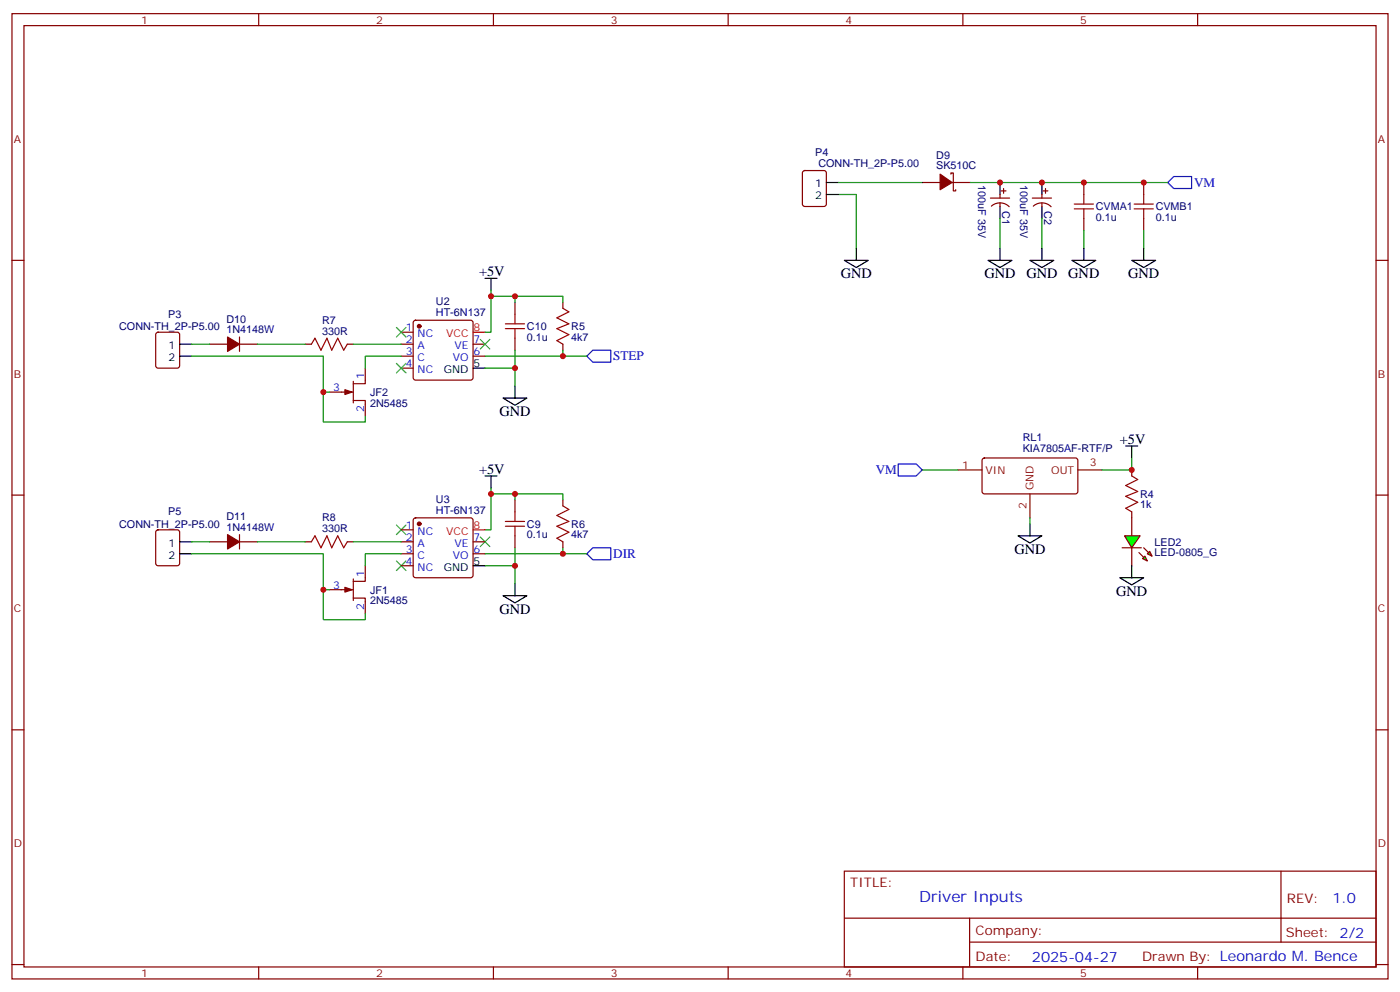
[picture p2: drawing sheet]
<svg xmlns="http://www.w3.org/2000/svg" width="412mm" height="292mm" viewBox="0 0 412 292" stroke-linecap="round" stroke-linejoin="round" font-family="sans-serif">
<g fill="none" stroke="#870000" stroke-width=".35">
<path d="M3.5 4h405.4v284.4h-405.4zM7.1 7.5h398.2v277.3h-398.2zM76.2 4v3.5M145.3 4v3.5M214.5 4v3.5M283.6 4v3.5M352.8 4v3.5M236.6 50.4l.5-.2h5.6l.7 .5v9.4l-.4 .7h-5.9l-.7-.4v-9.5zM291.7 58.3h5.7M294.6 57.3v1M294.6 59.8v1M294.9 56.2h1.4"/>
<path d="M295.6 55.5v1.4M304.1 58.3h5.6M306.9 57.3v1M306.9 59.8v1M307.3 56.2h1.4M308 55.5v1.4M319.3 53.8v3.5M336.9 53.8v3.5M3.5 76.7h3.6M292 60.7a3.8 3.8 0 0 1 5.3 .2M304.4 60.7a3.8 3.8 0 0 1 5.2 .2M319.3 64.3v3.6"/>
<path d="M336.9 64.3v3.6M405.3 76.7h3.6M46.1 98.1l.5-.2h5.6l.7 .4v9.4l-.4 .7h-5.9l-.7-.4v-9.4zM118.2 97.9h3.5M121.9 94.5l.5-.2h16.2l.5 .2 .2 .5v16.3l-.2 .5-.5 .2h-16.2l-.5-.3-.2-.4v-16.3zM151.7 89v3.6M151.7 99.6v3.6M165.8 89v1.8M118.2 101.4h3.5M118.2 104.9h3.5M118.2 108.4h3.5M139.3 101.4h3.6"/>
<path d="M139.3 104.9h3.6M165.8 101.4v1.8M3.5 145.8h3.6M46.1 156.3l.5-.2h5.6l.7 .4v9.4l-.4 .7-5.9 .1-.7-.5v-9.4zM118.2 156.1h3.5M118.2 159.6h3.5M121.9 152.7l.5-.2h16.2l.5 .2 .2 .5v16.3l-.2 .5-.5 .2h-16.2l-.5-.3-.2-.4v-16.3zM139.3 159.6h3.6M151.7 147.2v3.6M151.7 157.8v3.6M165.8 147.2v1.8M165.8 159.6v1.8"/>
<path d="M333.4 152.5v5.3M405.3 145.8h3.6M118.2 163.1h3.5M118.2 166.7h3.5M139.3 163.1h3.6M333.4 161.4v5.3M3.5 215h3.6M405.3 215h3.6M248.7 256.6h156.6v28.2h-156.6zM377.3 256.6v20.9M248.7 270.5h156.5M285.6 277.5h119.6"/>
<path d="M285.6 270.5v14.1M3.5 284.1h3.6M76.2 284.8v3.6M145.3 284.8v3.6M214.5 284.8v3.6M283.6 284.8v3.6M352.8 284.8v3.6M405.3 284.1h3.6"/>
</g>
<g fill="#870000" stroke="#870000" stroke-width=".35">
<circle cx="123.5" cy="96.1" r=".53"/>
<circle cx="123.5" cy="154.3" r=".53"/>
</g>
<g fill="none" stroke="#000" stroke-width=".35">
<path d="M243.4 53.8h3.5M243.4 57.3h3.5M294.6 53.8v3.5M306.9 53.8v3.5M248.7 76.7h7.1l-3.6 2.1zM252.2 73.2v3.5M291 76.7h7.1l-3.5 2.1zM294.6 60.8v3.5M294.6 73.2v3.5M303.4 76.7h7l-3.5 2.1zM306.9 60.8v3.5M306.9 73.2v3.5"/>
<path d="M315.7 76.7h7.1l-3.5 2.1zM319.3 73.2v3.5M333.4 76.7h7l-3.5 2.1zM336.9 73.2v3.5M142.9 82h3.5M144.6 82v3.5M52.9 101.4h3.5M52.9 104.9h3.5M139.3 108.4h3.6M52.9 159.6h3.5M142.9 140.2h3.5M144.6 140.2v3.5"/>
<path d="M52.9 163.1h3.5M139.3 166.7h3.6"/>
</g>
<path d="M139.3 97.9h3.6M139.3 156.1h3.6" fill="none" stroke="#f00" stroke-width=".35"/>
<g fill="none" stroke="#008700" stroke-width=".35">
<path d="M246.9 57.3h5.3v15.9M294.6 64.3v8.9M306.9 64.3v8.9M319.3 67.9v5.3M336.9 67.9v5.3M144.6 85.5v1.8M151.7 89v-1.7h14.1v1.7M151.7 87.3h-7.1v10.6h-1.7M142.9 108.4h8.8v5.3M142.9 104.9h30M151.7 103.2v5.2M165.8 103.2v1.7"/>
<path d="M144.6 143.7v1.8M151.7 145.5h-7.1v10.6h-1.7M151.7 147.2v-1.7h14.1v1.7M142.9 166.7h8.8v5.2M142.9 163.1h30M151.7 161.4v5.3M165.8 161.4v1.7"/>
</g>
<path d="M116.8 96.4l2.8 2.9M119.6 96.4l-2.8 2.9M141.5 100l2.8 2.8M144.3 100l-2.8 2.8M116.8 107l2.8 2.9M119.6 107l-2.8 2.9M116.8 154.7l2.8 2.8M119.6 154.7l-2.8 2.8M141.5 158.2l2.8 2.8M144.3 158.2l-2.8 2.8M116.8 165.2l2.8 2.9M119.6 165.2l-2.8 2.9" fill="none" stroke="#3c3" stroke-width=".35"/>
<g fill="none" stroke="#a10000" stroke-width=".35">
<path d="M319.3 57.3v2.8M336.9 57.3v2.8M316.4 60.1h5.7M316.4 61.5h5.7M319.3 61.5v2.8M334.1 60.1h5.6M334.1 61.5h5.6M336.9 61.5v2.8M148.9 95.4h5.6M148.9 96.8h5.6M151.7 92.6v2.8M151.7 96.8v2.8"/>
<path d="M165.8 90.8l1.8 1.1-3.6 1.7 3.6 1.8-3.6 1.4 3.6 1.8-3.6 1.7 1.8 1.1M148.9 153.6h5.6M148.9 155h5.6M151.7 150.8v2.8M151.7 155v2.8M165.8 149l1.8 1.1-3.6 1.7 3.6 1.8-3.6 1.4 3.6 1.8-3.6 1.7 1.8 1.1"/>
</g>
<path d="M344 53.8l1.7-1.8h5.3v3.5h-5.3zM174.6 103.2h5.3v3.5h-5.3l-1.7-1.8zM174.6 161.4h5.3v3.5h-5.3l-1.7-1.8z" fill="none" stroke="#00f" stroke-width=".35"/>
<g fill="#0f0" stroke="#870000" stroke-width=".35">
<path d="M336.5 164.5l.8-.7 .7 1.4z"/>
<path d="M338.7 162.4l.7 1.4-1.4-.7z"/>
</g>
<g fill="#870000" stroke="#870000" stroke-width=".35">
<path d="M335.5 162.8l1.4 1.4z"/>
<path d="M336.9 161.4l1.4 1.4z"/>
</g>
<path d="M330.6 161.4h5.6z" fill="#f00" stroke="#870000" stroke-width=".35"/>
<path d="M331.3 157.8h4.5l-2.4 3.6z" fill="#0f0" stroke="#870000" stroke-width=".35"/>
<path d="M282.2 138.4h7.1M317.5 138.4h7.1M303.4 145.5v7" fill="none" stroke="#870f00" stroke-width=".35"/>
<g fill="none" stroke="#870000" stroke-width=".35">
<path d="M271.6 53.8h5.3M280.1 51.3v-.4h.7v5.3h.7v-.3M280.5 53.8h5.3M70.6 99.3v4.2M61.7 101.4h5.3M70.6 101.4h5.2M90 101.4h1.7M97 115.5h7.1M102.3 101.4h1.8M104.1 118h3.5v4.6M104.1 112.3v6.4M107.6 108.4v4.6h-3.5"/>
<path d="M289.5 135.1l.5-.2 27.1 .1 .4 .6-.1 9.5-.6 .4-27.1-.1-.4-.6v-9.2zM333.4 138.4v1.8M61.7 159.6h5.3M70.6 157.5v4.2M70.6 159.6h5.2M90 159.6h1.7M102.3 159.6h1.8M333.4 150.8v1.7M97 173.7h7.1M104.1 176.2h3.5v4.6M104.1 170.5v6.4M107.6 166.7v4.5h-3.5"/>
</g>
<path d="M264.6 136.7h5.3l1.7 1.7-1.7 1.8h-5.3z" fill="none" stroke="#00f" stroke-width=".35"/>
<g fill="none" stroke="#008700" stroke-width=".35">
<path d="M246.9 53.8h24.7M285.8 53.8h58.2M56.4 104.9h38.8v10.6h1.8M56.4 101.4h5.3M75.8 101.4h14.2M95.2 115.5v8.8h12.4v-1.7M104.1 101.4h14.1M118.2 104.9h-10.6v3.5M271.6 138.4h10.6M333.4 134.9v3.5h-8.8M56.4 159.6h5.3M75.8 159.6h14.2"/>
<path d="M104.1 159.6h14.1M303.4 152.5v1.8M56.4 163.1h38.8v10.6h1.8M95.2 173.7v8.8h12.4v-1.7M118.2 163.1h-10.6v3.6"/>
</g>
<path d="M148.2 117.3h7l-3.5 2.1zM151.7 113.7v3.6M331.6 131.4h3.5M333.4 131.4v3.5M299.9 157.8h7l-3.5 2.1zM303.4 154.3v3.5M148.2 175.5h7l-3.5 2.1zM151.7 171.9v3.6M329.8 170.2h7.1l-3.5 2.1zM333.4 166.7v3.5" fill="none" stroke="#000" stroke-width=".35"/>
<path d="M91.7 101.4l1.1-1.8 1.7 3.6 1.8-3.6 1.4 3.6 1.8-3.6 1.7 3.6 1.1-1.8M91.7 159.6l1.1-1.8 1.7 3.6 1.8-3.6 1.4 3.6 1.8-3.6 1.7 3.6 1.1-1.8M333.4 140.2l1.7 1.1-3.5 1.7 3.5 1.8-3.5 1.4 3.5 1.8-3.5 1.7 1.8 1.1" fill="none" stroke="#a10000" stroke-width=".35"/>
<g fill="#870000" stroke="#870000" stroke-width=".35">
<path d="M101.6 114.8l2.1 .7-2.1 .7z"/>
<path d="M101.6 173l2.1 .7-2.1 .7z"/>
<path d="M67 99.3l3.6 2.1-3.6 2.1z"/>
<path d="M67 157.5l3.6 2.1-3.6 2.1z"/>
<path d="M276.9 51.3l3.6 2.5-3.6 2.1z"/>
</g>
<g fill="#c00">
<circle cx="151.7" cy="108.4" r=".88"/>
<circle cx="165.8" cy="104.9" r=".88"/>
<circle cx="151.7" cy="87.3" r=".88"/>
<circle cx="144.6" cy="87.3" r=".88"/>
<circle cx="144.6" cy="145.5" r=".88"/>
<circle cx="151.7" cy="145.5" r=".88"/>
<circle cx="165.8" cy="163.1" r=".88"/>
<circle cx="151.7" cy="166.7" r=".88"/>
<circle cx="333.4" cy="138.4" r=".88"/>
<circle cx="95.3" cy="115.5" r=".88"/>
<circle cx="95.3" cy="173.7" r=".88"/>
<circle cx="294.6" cy="53.8" r=".88"/>
<circle cx="336.9" cy="53.8" r=".88"/>
<circle cx="319.3" cy="53.8" r=".88"/>
<circle cx="306.9" cy="53.8" r=".88"/>
</g>
<text font-size="4.6" fill="#00f" x="270.8" y="265.6">Driver Inputs</text>
<g font-size="4.2">
<text x="141.1" y="81.3">+5V</text>
<text x="247.6" y="82">GND</text>
<text x="290" y="82">GND</text>
<text x="302.3" y="82">GND</text>
<text x="314.7" y="82">GND</text>
<text x="332.3" y="82">GND</text>
<text x="147.1" y="122.6">GND</text>
<text x="329.8" y="130.7">+5V</text>
<text x="141.1" y="139.5">+5V</text>
<text x="298.8" y="163.1">GND</text>
<text x="328.8" y="175.5">GND</text>
<text x="147.1" y="180.8">GND</text>
</g>
<g font-size="4.2" fill="#00f">
<text x="392.5" y="265.9">1.0</text>
<text x="304" y="283.2">2025-04-27</text>
</g>
<g font-size="3.9" fill="#00f">
<text x="351.7" y="55.1">VM</text>
<text x="180.6" y="106.2">STEP</text>
<text x="258" y="139.6">VM</text>
<text x="180.6" y="164.4">DIR</text>
</g>
<g font-size="3.9" fill="#800">
<text x="250.5" y="261.2">TITLE:</text>
<text x="379.1" y="265.9">REV:</text>
<text x="287.4" y="275.4">Company:</text>
<text x="378.7" y="276">Sheet: 2/2</text>
<text x="287.4" y="283.1">Date:</text>
<text x="336.4" y="283.2">Drawn By: Leonardo M. Bence</text>
</g>
<g font-size="3.2" fill="#800">
<text x="41.6" y="7">1</text>
<text x="110.8" y="7">2</text>
<text x="179.9" y="7">3</text>
<text x="249.1" y="7">4</text>
<text x="318.2" y="7">5</text>
<text x="4.1" y="42.1">A</text>
<text x="405.9" y="42.1">A</text>
<text x="4.1" y="111.3">B</text>
<text x="405.9" y="111.3">B</text>
<text x="4.1" y="180.4">C</text>
<text x="405.9" y="180.4">C</text>
<text x="4.1" y="249.6">D</text>
<text x="405.9" y="249.6">D</text>
<text x="41.6" y="287.8">1</text>
<text x="110.8" y="287.8">2</text>
<text x="179.9" y="287.8">3</text>
<text x="249.1" y="287.8">4</text>
<text x="318.2" y="287.8">5</text>
</g>
<g font-size="3.2" fill="#000080">
<text x="240.1" y="46">P4</text>
<text x="275.8" y="46.7">D9</text>
<text x="241.1" y="49.2">CONN-TH_2P-P5.00</text>
<text x="275.8" y="49.9">SK510C</text>
<text x="288.1" y="54.5" transform="rotate(90 288.1 54.5)">100uF 35V</text>
<text x="300.5" y="54.5" transform="rotate(90 300.5 54.5)">100uF 35V</text>
<text x="295.2" y="62.2" transform="rotate(90 295.2 62.2)">C1</text>
<text x="307.5" y="62.2" transform="rotate(90 307.5 62.2)">C2</text>
<text x="322.8" y="65.1">0.1u</text>
<text x="322.8" y="62">CVMA1</text>
<text x="340.4" y="65.1">0.1u</text>
<text x="340.4" y="62">CVMB1</text>
<text x="128.4" y="90">U2</text>
<text x="49.5" y="93.6">P3</text>
<text x="66.7" y="95.1">D10</text>
<text x="94.9" y="95.4">R7</text>
<text x="128.4" y="93.2">HT-6N137</text>
<text x="35.1" y="97.2">CONN-TH_2P-P5.00</text>
<text x="66.7" y="98.2">1N4148W</text>
<text x="94.9" y="98.6">330R</text>
<text x="155.2" y="100.4">0.1u</text>
<text x="155.2" y="97.2">C10</text>
<text x="168.3" y="100.4">4k7</text>
<text x="168.3" y="97.2">R5</text>
<text x="109" y="119.8">2N5485</text>
<text x="109" y="116.6">JF2</text>
<text x="301.3" y="129.8">RL1</text>
<text x="301.3" y="133">KIA7805AF-RTF/P</text>
<text x="128.4" y="148.2">U3</text>
<text x="335.8" y="149.8">1k</text>
<text x="335.8" y="146.6">R4</text>
<text x="35.1" y="155.4">CONN-TH_2P-P5.00</text>
<text x="49.5" y="151.8">P5</text>
<text x="66.7" y="153.3">D11</text>
<text x="94.9" y="153.6">R8</text>
<text x="128.4" y="151.4">HT-6N137</text>
<text x="155.2" y="155.4">C9</text>
<text x="168.3" y="155.4">R6</text>
<text x="66.7" y="156.4">1N4148W</text>
<text x="94.9" y="156.8">330R</text>
<text x="155.2" y="158.6">0.1u</text>
<text x="168.3" y="158.6">4k7</text>
<text x="340.1" y="160.7">LED2</text>
<text x="340.1" y="163.9">LED-0805_G</text>
<text x="109" y="178">2N5485</text>
<text x="109" y="174.8">JF1</text>
</g>
<g font-size="3.2">
<text x="240.1" y="55.2">1</text>
<text x="240.1" y="58.7">2</text>
<text x="49.6" y="102.8">1</text>
<text x="49.6" y="106.3">2</text>
<text x="130.8" y="109.9">GND</text>
<text x="139.5" y="108.1">5</text>
<text x="49.6" y="161">1</text>
<text x="49.6" y="164.5">2</text>
<text x="139.5" y="166.3">5</text>
<text x="130.8" y="168.1">GND</text>
</g>
<g font-size="3.2" fill="#00f">
<text x="119.5" y="97.5">1</text>
<text x="119.5" y="101">2</text>
<text x="123" y="99.3">NC</text>
<text x="139.5" y="101">7</text>
<text x="119.5" y="104.6">3</text>
<text x="123" y="102.8">A</text>
<text x="123" y="106.3">C</text>
<text x="133.4" y="106.3">VO</text>
<text x="133.9" y="102.8">VE</text>
<text x="139.5" y="104.6">6</text>
<text x="107.2" y="111.6" transform="rotate(-90 107.2 111.6)">1</text>
<text x="119.5" y="108.1">4</text>
<text x="123" y="109.9">NC</text>
<text x="98.2" y="115.1">3</text>
<text x="107.2" y="121.4" transform="rotate(-90 107.2 121.4)">2</text>
<text x="119.5" y="155.7">1</text>
<text x="119.5" y="159.2">2</text>
<text x="123" y="157.5">NC</text>
<text x="123" y="161">A</text>
<text x="133.9" y="161">VE</text>
<text x="139.5" y="159.2">7</text>
<text x="119.5" y="162.8">3</text>
<text x="119.5" y="166.3">4</text>
<text x="123" y="164.5">C</text>
<text x="133.4" y="164.5">VO</text>
<text x="139.5" y="162.8">6</text>
<text x="98.2" y="173.4">3</text>
<text x="107.2" y="169.8" transform="rotate(-90 107.2 169.8)">1</text>
<text x="123" y="168.1">NC</text>
<text x="107.2" y="179.6" transform="rotate(-90 107.2 179.6)">2</text>
</g>
<g font-size="3.2" fill="#f00">
<text x="131.4" y="99.3">VCC</text>
<text x="139.5" y="97.5">8</text>
<text x="139.5" y="155.7">8</text>
<text x="131.4" y="157.5">VCC</text>
</g>
<g font-size="3.2" fill="#881000">
<text x="321" y="137.4">3</text>
<text x="283.4" y="138.1">1</text>
<text x="290.3" y="139.5">VIN</text>
<text x="309.7" y="139.5">OUT</text>
<text x="302.3" y="150" transform="rotate(-90 302.3 150)">2</text>
<text x="304.4" y="144.4" transform="rotate(-90 304.4 144.4)">GND</text>
</g>
</svg>
